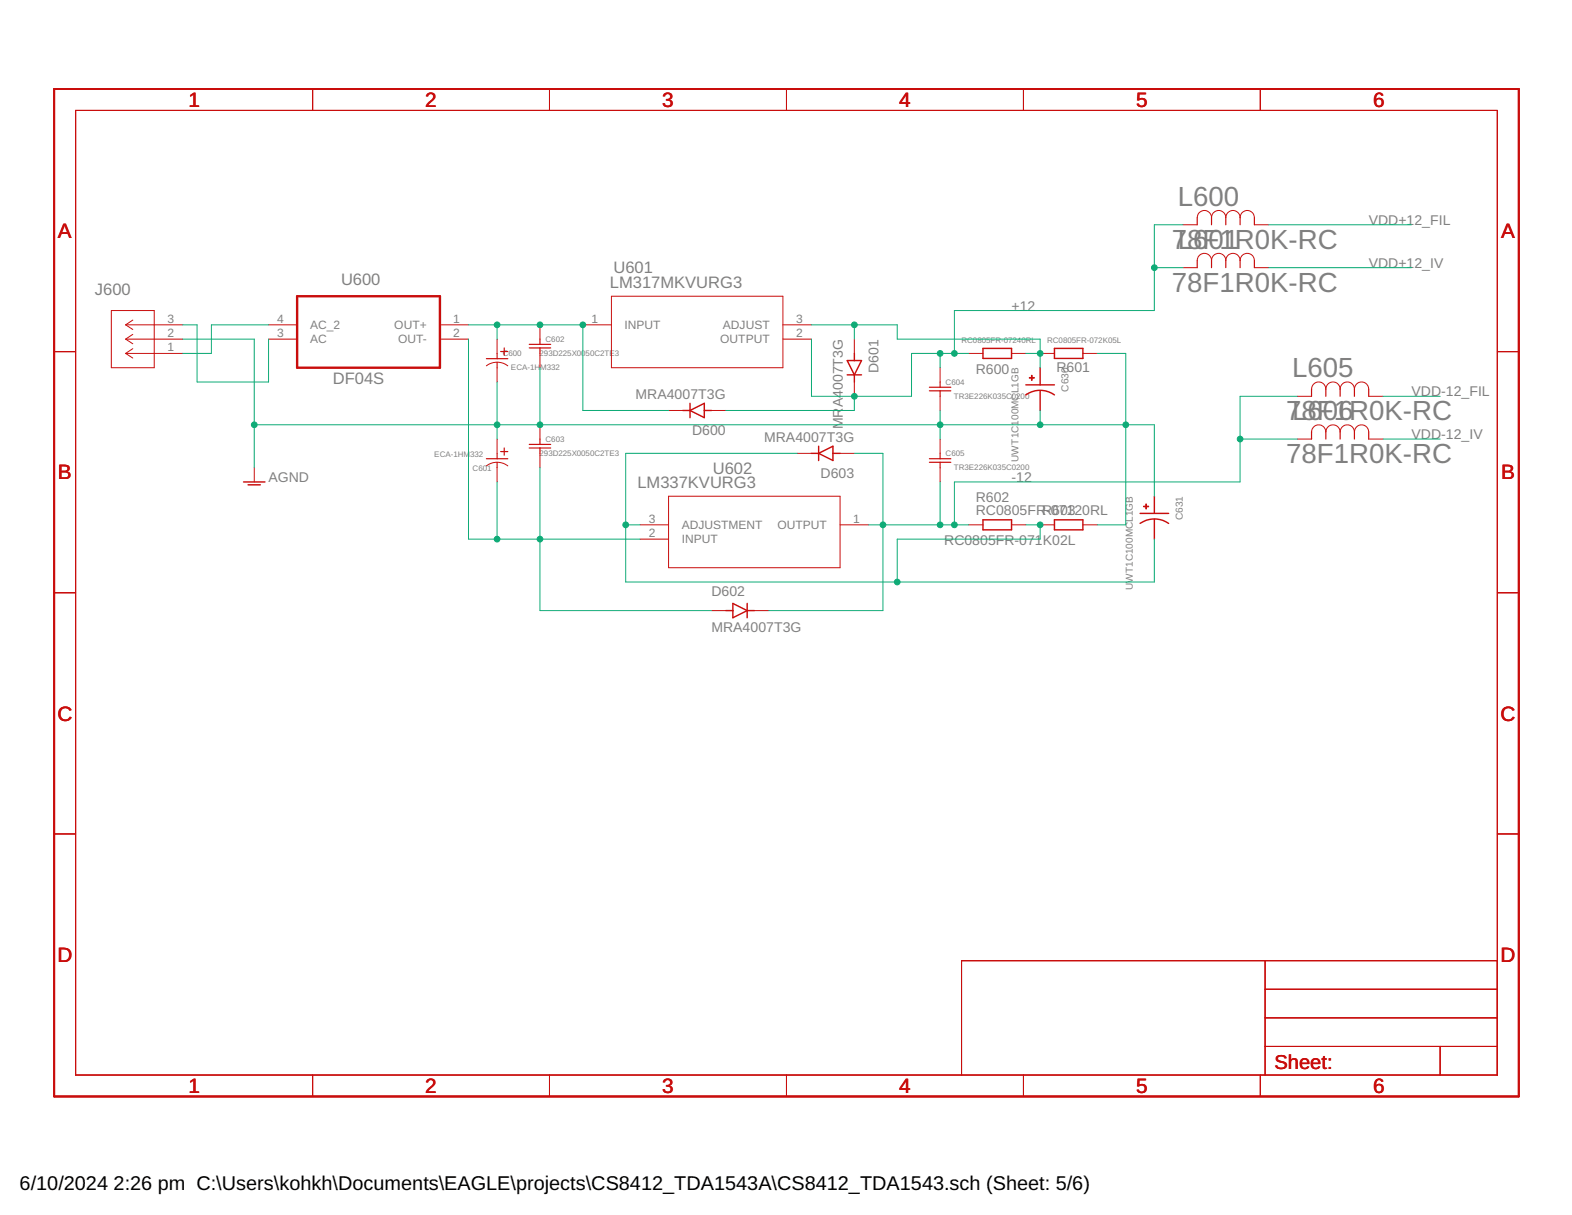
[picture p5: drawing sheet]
<svg xmlns="http://www.w3.org/2000/svg" width="279mm" height="216mm" viewBox="0 0 279 216" stroke-linecap="round" stroke-linejoin="round" font-family="sans-serif">
<g fill="none" stroke="#c90d0c" stroke-width=".18">
<path d="M13.4 19.6h252.7v171.4h-252.7zM55.6 15.8v3.8M97.7 15.8v3.8M139.8 15.8v3.8M181.9 15.8v3.8M224 15.8v3.8M210.2 39.9h2.6M212.8 38.7a1.27 1.27 0 0 1 1.3-1.3 1.27 1.27 0 0 1 1.2 1.3 1.27 1.27 0 0 1 1.3-1.3 1.27 1.27 0 0 1 1.3 1.3 1.27 1.27 0 0 1 1.2-1.3 1.27 1.27 0 0 1 1.3 1.3 1.27 1.27 0 0 1 1.3-1.3 1.27 1.27 0 0 1 1.2 1.3M222.9 39.9h2.6M19.8 55.2h7.6v10.1h-7.6zM22.3 57.7h10.2M22.3 57.7l1.3 .8"/>
<path d="M23.6 59.4l-1.3 .9M23.6 56.9l-1.3 .8M47.7 57.7h5.1M78.2 57.7h5.1M96 57.7v2.6M103.6 57.7h5.1M108.7 52.6h30.4v12.7h-30.4zM139.1 57.7h5.1M210.2 47.6h2.6M212.8 46.3a1.27 1.27 0 0 1 1.3-1.3 1.27 1.27 0 0 1 1.2 1.3 1.27 1.27 0 0 1 1.3-1.3 1.27 1.27 0 0 1 1.3 1.3 1.27 1.27 0 0 1 1.2-1.3 1.27 1.27 0 0 1 1.3 1.3 1.27 1.27 0 0 1 1.3-1.3 1.27 1.27 0 0 1 1.2 1.3M222.9 47.6h2.6M9.6 62.5h3.8"/>
<path d="M22.3 62.8h10.2M22.3 60.3h10.2M22.3 62.8l1.3 .8M22.3 60.3l1.3 .8M23.6 62l-1.3 .8M47.7 60.3h5.1M78.2 60.3h5.1M86.4 65a3.1 3.1 0 0 1 3.9 0M88.3 60.3v2.5M88.3 65.3v2.6M88.3 78v2.6M96 62.8v2.5"/>
<path d="M96 75.5v2.5M118.8 72.9h2.6M126.4 72.9h2.6M139.1 60.3h5.1M151.8 60.3v2.5M151.8 67.9v2.5M167.1 65.3v2.6M167.1 70.4v2.5M167.1 78v2.6M172.2 62.8h2.5M179.8 62.8h2.5M184.9 62.8h2.5"/>
<path d="M192.5 62.8h2.5M230.6 70.4h2.5M230.6 78h2.5M233.1 69.2a1.27 1.27 0 0 1 1.3-1.3 1.27 1.27 0 0 1 1.2 1.3 1.27 1.27 0 0 1 1.3-1.3 1.27 1.27 0 0 1 1.3 1.3 1.27 1.27 0 0 1 1.3-1.3 1.27 1.27 0 0 1 1.2 1.3 1.27 1.27 0 0 1 1.3-1.3 1.27 1.27 0 0 1 1.3 1.3M233.1 76.8a1.27 1.27 0 0 1 1.3-1.3 1.27 1.27 0 0 1 1.2 1.3 1.27 1.27 0 0 1 1.3-1.3 1.27 1.27 0 0 1 1.3 1.3 1.27 1.27 0 0 1 1.3-1.3 1.27 1.27 0 0 1 1.2 1.3 1.27 1.27 0 0 1 1.3-1.3 1.27 1.27 0 0 1 1.3 1.3M243.3 70.4h2.5M243.3 78h2.5M266.1 62.5h3.8M45.2 83.1v2.5M86.4 82.8a3.1 3.1 0 0 1 3.9 0M88.3 83.1v2.5M96 80.6v2.5"/>
<path d="M113.7 93.3h5.1M113.7 95.8h5.1M118.8 88.2h30.5v12.7h-30.5zM141.7 80.6h2.5M149.3 93.3h5.1M149.3 80.6h2.5M167.1 83.1v2.5M172.2 93.3h2.5M179.8 93.3h2.5M184.9 93.3h2.5M192.5 93.3h2.5M9.6 105.3h3.8"/>
<path d="M126.4 108.5h2.6M134.1 108.5h2.5M266.1 105.3h3.8M9.6 148.2h3.8M266.1 148.2h3.8M224.9 170.7v20.3M224.9 175.8h41.2M266.1 170.7h-95.2v20.3M55.6 191v3.8M97.7 191v3.8M139.8 191v3.8M181.9 191v3.8"/>
<path d="M224 191v3.8M224.9 185.9h41.2M224.9 180.9h41.2M256 185.9v5.1"/>
</g>
<path d="M9.6 15.8h260.3v179h-260.3z" fill="none" stroke="#c90d0c" stroke-width=".32"/>
<path d="M52.8 52.6h25.4v12.7h-25.4z" fill="none" stroke="#c90d0c" stroke-width=".42"/>
<g fill="none" stroke="#c90d0c" stroke-width=".25">
<path d="M121.4 72.9h1.2M122.6 72.9l2.6-1.2v2.5zM122.6 71.7v2.5M125.2 72.9h1.2M145.5 79.3v2.5M150.6 64.1h2.5l-1.3 2.5zM150.6 66.6h2.5M151.8 62.8v1.3M151.8 66.6v1.3M174.7 61.9h5.1v1.8h-5.1zM182.3 70.2a4.4 4.4 0 0 1 5.1 0M182.3 68.4h5.1"/>
<path d="M184.9 65.3v3.1M184.9 69.4v3.5M187.4 61.9h5.1v1.8h-5.1zM43.3 85.6h3.8M44.1 86.1h2.2M144.2 80.6h1.3M145.5 80.6l2.5-1.3v2.5zM148 80.6h1.3M174.7 92.4h5.1v1.7h-5.1zM187.4 92.4h5.1v1.7h-5.1zM202.6 93a4.5 4.5 0 0 1 5.1 0M202.6 91.2h5.1"/>
<path d="M205.2 88.2v3M205.2 92.2v3.6M129 108.5h1.3M130.3 107.2l2.5 1.3-2.5 1.3zM132.8 107.2v2.6M132.8 108.5h1.3"/>
</g>
<g fill="none" stroke="#c90d0c" stroke-width=".21">
<path d="M212.8 38.7v1.2M215.3 38.7v1.2M217.9 38.7v1.2M220.4 38.7v1.2M222.9 38.7v1.2M212.8 46.3v1.3M215.3 46.3v1.3M217.9 46.3v1.3M220.4 46.3v1.3M222.9 46.3v1.3M86.4 63.7h3.9M88.3 62.8v.9"/>
<path d="M88.3 64.4v.9M89 62.5h1.3M89.6 61.8v1.3M89.6 79.6v1.3M94.1 61.2h3.8M94.1 61.8h3.8M94.1 79h3.8M94.1 79.6h3.8M96 60.3v.9M96 61.8v1M96 78v1M96 79.6v1"/>
<path d="M165.2 68.8h3.8M165.2 69.4h3.8M167.1 67.9v.9M167.1 69.4v1M233.1 69.2v1.2M233.1 76.8v1.2M235.6 69.2v1.2M235.6 76.8v1.2M238.2 69.2v1.2M238.2 76.8v1.2M240.7 69.2v1.2M240.7 76.8v1.2"/>
<path d="M243.3 69.2v1.2M243.3 76.8v1.2M86.4 81.5h3.9M88.3 80.6v.9M88.3 82.1v1M89 80.2h1.3M165.2 81.5h3.8M165.2 82.1h3.8M167.1 80.6v.9M167.1 82.1v1"/>
</g>
<g fill="#c90d0c" stroke="#c90d0c" stroke-width=".18">
<path d="M183.3 66.7h.2v.9h-.2z"/>
<path d="M182.9 67.1h.9v.1h-.9z"/>
<path d="M203.6 89.6h.2v.8h-.2z"/>
<path d="M203.3 89.9h.9v.2h-.9z"/>
</g>
<g fill="none" stroke="#0dab76" stroke-width=".18">
<path d="M210.2 39.9h-5v15.3h-35.6v7.6M225.5 39.9h25.4M32.5 57.7h2.5v10.2h12.7v-7.6M47.7 57.7h-10.1v5.1h-5.1M83.3 57.7h20.3v15.2h15.2M88.3 57.7v2.6M144.2 57.7h15.3v2.6h25.4v5M151.8 57.7v2.6M205.2 47.6h5M225.5 47.6h25.4M32.5 60.3h12.7v22.8M45.2 75.5h160v12.7"/>
<path d="M83.3 60.3v35.5h30.4M88.3 67.9v10.1M96 65.3v10.2M144.2 60.3v10.1h17.8v-7.6h10.2M151.8 70.4v2.5h-22.8M167.1 62.8v2.5M167.1 72.9v5.1M182.3 62.8h2.6M184.9 72.9v2.6M195 62.8h5.1v30.5h-5.1M220.4 78h10.2M230.6 70.4h-10.2v15.2h-50.8v7.7"/>
<path d="M245.8 70.4h10.2M245.8 78h10.2M88.3 85.6v10.2M96 83.1v25.4h30.4M111.2 93.3h2.5M141.7 80.6h-30.5v22.8h94v-7.6M151.8 80.6h5.1v27.9h-20.3M154.4 93.3h17.8M167.1 85.6v7.7M182.3 93.3h2.6v2.5h-25.4v7.6"/>
</g>
<g fill="#0dab76" stroke="#0dab76" stroke-width=".18">
<circle cx="45.2" cy="75.5" r=".51"/>
<circle cx="88.3" cy="75.5" r=".51"/>
<circle cx="96" cy="75.5" r=".51"/>
<circle cx="200.1" cy="75.5" r=".51"/>
<circle cx="167.1" cy="75.5" r=".51"/>
<circle cx="184.9" cy="75.5" r=".51"/>
<circle cx="88.3" cy="57.7" r=".51"/>
<circle cx="96" cy="57.7" r=".51"/>
<circle cx="103.6" cy="57.7" r=".51"/>
<circle cx="184.9" cy="62.8" r=".51"/>
<circle cx="151.8" cy="57.7" r=".51"/>
<circle cx="88.3" cy="95.8" r=".51"/>
<circle cx="96" cy="95.8" r=".51"/>
<circle cx="184.9" cy="93.3" r=".51"/>
<circle cx="159.5" cy="103.4" r=".51"/>
<circle cx="111.2" cy="93.3" r=".51"/>
<circle cx="169.6" cy="62.8" r=".51"/>
<circle cx="205.2" cy="47.6" r=".51"/>
<circle cx="151.8" cy="70.4" r=".51"/>
<circle cx="167.1" cy="62.8" r=".51"/>
<circle cx="169.6" cy="93.3" r=".51"/>
<circle cx="167.1" cy="93.3" r=".51"/>
<circle cx="220.4" cy="78" r=".51"/>
<circle cx="156.9" cy="93.3" r=".51"/>
</g>
<g font-size="4.9" fill="#808080">
<text x="209.3" y="36.6">L600</text>
<text x="208.3" y="44.2">7L86F011R0K-RC</text>
<text x="208.3" y="51.8">78F1R0K-RC</text>
<text x="229.7" y="67.1">L605</text>
<text x="228.6" y="74.7">7L86F016R0K-RC</text>
<text x="228.6" y="82.3">78F1R0K-RC</text>
</g>
<g font-size="3.7" fill="#c90d0c">
<text x="33.5" y="19">1</text>
<text x="75.6" y="19">2</text>
<text x="117.7" y="19">3</text>
<text x="159.8" y="19">4</text>
<text x="201.9" y="19">5</text>
<text x="244.1" y="19">6</text>
<text x="10.3" y="42.3">A</text>
<text x="266.8" y="42.3">A</text>
<text x="10.3" y="85.2">B</text>
<text x="266.8" y="85.2">B</text>
<text x="10.2" y="128">C</text>
<text x="266.7" y="128">C</text>
<text x="10.2" y="170.9">D</text>
<text x="266.7" y="170.9">D</text>
<text x="33.5" y="194.2">1</text>
<text x="75.6" y="194.2">2</text>
<text x="117.7" y="194.2">3</text>
<text x="159.8" y="194.2">4</text>
<text x="201.9" y="194.2">5</text>
<text x="244.1" y="194.2">6</text>
</g>
<text font-size="3.6" fill="#c90d0c" x="226.5" y="189.9">Sheet:</text>
<g font-size="3.5">
<text x="3.5" y="211.4">6/10/2024</text>
<text x="20.2" y="211.4">2:26 pm C:\Users\kohkh\Documents\EAGLE\projects\CS8412_TDA1543A\CS8412_TDA1543.sch (Sheet: 5/6)</text>
</g>
<g font-size="2.9" fill="#808080">
<text x="16.9" y="52.4">J600</text>
<text x="60.6" y="50.6">U600</text>
<text x="108.4" y="51.1">LM317MKVURG3</text>
<text x="109" y="48.6">U601</text>
<text x="59.2" y="68.3">DF04S</text>
<text x="113.3" y="86.7">LM337KVURG3</text>
<text x="126.7" y="84.1">U602</text>
</g>
<g font-size="2.5" fill="#808080">
<text x="243.3" y="39.9">VDD+12_FIL</text>
<text x="243.3" y="47.6">VDD+12_IV</text>
<text x="179.8" y="55.2">+12</text>
<text x="113" y="70.9">MRA4007T3G</text>
<text x="156.2" y="66.2" transform="rotate(-90 156.2 66.2)">D601</text>
<text x="173.4" y="66.4">R600</text>
<text x="187.8" y="66.1">R601</text>
<text x="250.9" y="70.4">VDD-12_FIL</text>
<text x="123" y="77.3">D600</text>
<text x="149.8" y="76.3" transform="rotate(-90 149.8 76.3)">MR</text>
<text x="149.8" y="72.4" transform="rotate(-90 149.8 72.4)">A4007T3G</text>
<text x="135.8" y="78.5">MRA4007T3G</text>
<text x="250.9" y="78">VDD-12_IV</text>
<text x="47.7" y="85.6">AGND</text>
<text x="145.9" y="84.9">D603</text>
<text x="173.4" y="89.2">R602</text>
<text x="179.8" y="85.6">-12</text>
<text x="173.4" y="91.5">RC0805FRR-07120RL</text>
<text x="187" y="91.5">603</text>
<text x="167.8" y="96.8">RC0805FR-071K02L</text>
<text x="126.5" y="106">D602</text>
<text x="126.5" y="112.3">MRA4007T3G</text>
</g>
<g font-size="2.1" fill="#808080">
<text x="29.7" y="59.9">2</text>
<text x="29.7" y="57.4">3</text>
<text x="49.3" y="57.4">4</text>
<text x="49.3" y="59.9">3</text>
<text x="55.1" y="58.5">AC_2</text>
<text x="70.1" y="58.5">OUT+</text>
<text x="80.5" y="57.4">1</text>
<text x="80.5" y="59.9">2</text>
<text x="105.2" y="57.4">1</text>
<text x="111" y="58.5">INPUT</text>
<text x="128.5" y="58.5">ADJUST</text>
<text x="141.5" y="59.9">2</text>
<text x="141.5" y="57.4">3</text>
<text x="29.7" y="62.4">1</text>
<text x="55.1" y="61">AC</text>
<text x="70.7" y="61">OUT-</text>
<text x="128" y="61">OUTPUT</text>
<text x="115.3" y="95.4">2</text>
<text x="115.3" y="92.9">3</text>
<text x="121.2" y="94">ADJUSTMENT</text>
<text x="138.2" y="94">OUTPUT</text>
<text x="151.6" y="92.9">1</text>
<text x="121.2" y="96.6">INPUT</text>
</g>
<g font-size="1.8" fill="#808080">
<text x="189.9" y="69.6" transform="rotate(-90 189.9 69.6)">C630</text>
<text x="181.1" y="82.1" transform="rotate(-90 181.1 82.1)">UWT1C100MCL1GB</text>
<text x="210.3" y="92.5" transform="rotate(-90 210.3 92.5)">C631</text>
<text x="201.4" y="104.9" transform="rotate(-90 201.4 104.9)">UWT1C100MCL1GB</text>
</g>
<g font-size="1.4" fill="#808080">
<text x="89.3" y="63.3">C600</text>
<text x="90.8" y="65.8">ECA-1H</text>
<text x="95.9" y="63.3">293D225X0050C2TE3</text>
<text x="96" y="65.8">M332</text>
<text x="97" y="60.7">C602</text>
<text x="170.9" y="61">RC0805FR-07240RL</text>
<text x="186.1" y="61">RC0805FR-072K05L</text>
<text x="168.1" y="68.3">C604</text>
<text x="169.5" y="70.9">TR3E226K035C0200</text>
<text x="77.2" y="81.1">ECA-1HM</text>
<text x="83.5" y="81.1">332</text>
<text x="84" y="83.7">C601</text>
<text x="95.9" y="81">293D225X0050C2TE3</text>
<text x="97" y="78.5">C603</text>
<text x="168.1" y="81">C605</text>
<text x="169.5" y="83.6">TR3E226K035C0200</text>
</g>
</svg>
